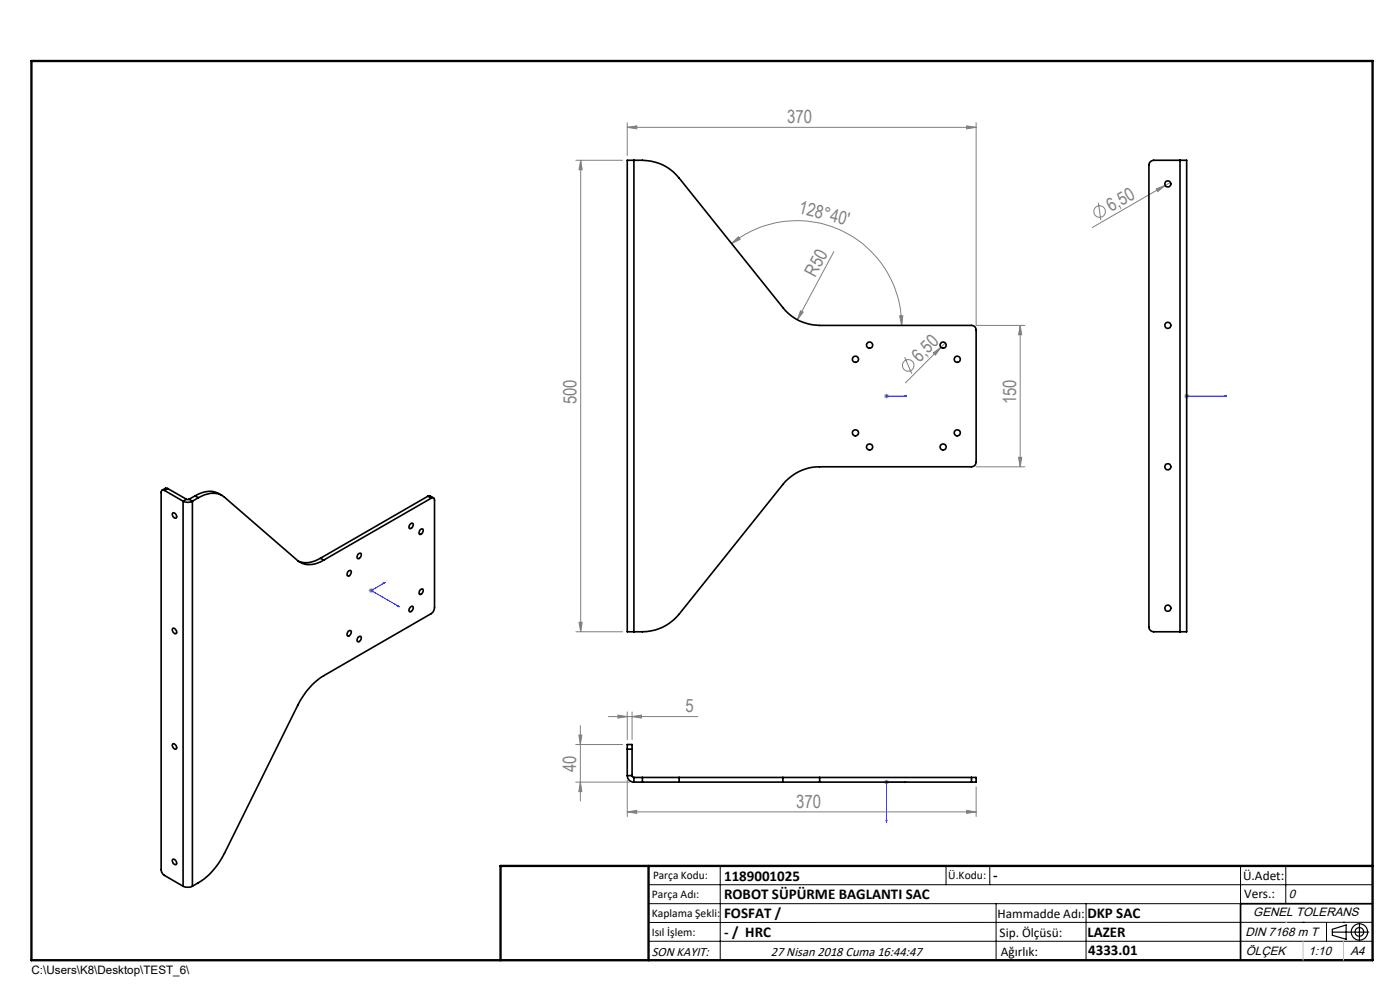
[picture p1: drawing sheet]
<svg xmlns="http://www.w3.org/2000/svg" width="297mm" height="210mm" viewBox="0 0 297 210" stroke-linecap="round" stroke-linejoin="round" font-family="sans-serif">
<g fill="none" stroke="#808080" stroke-width=".21">
<path d="M122.2 34h9.9M123.2 34v100M123.2 34l.3 2h-.7zM133.1 27l2-.3v.6zM133.1 26v7M133.1 27h74M205.1 26.7l2 .3-2 .3zM207.1 26v43h10.3M247.2 39.3l-15.5 9M248.3 38.7l-1.1 .6M155.2 51.7l1.4-1.5 .4 .6zM155.2 51.7a22.2 22.2 0 0 1 23.5-2.7 22.2 22.2 0 0 1 12.6 20"/>
<path d="M176.9 53.4l-7.7 14.4M233 43l.5 3.7M245.3 40.1l1.9-.8-1.6 1.3zM169.8 65.9l.6 .3-1.2 1.6zM190.9 67h.6l-.2 2zM191.9 75.8l1.5 3.5M198 74.9l1.6-1.2-1.2 1.6zM200.5 72.8l-8.4 8.4M216.4 69l.3 2h-.6zM216.4 69v30M187.6 84h1M187.7 83.7l.7 .7"/>
<path d="M188.1 83.5v1M188.4 83.7l-.7 .7M207.1 99h10.3M216.1 97h.6l-.3 2zM251.2 84h1M251.4 83.7l.7 .7M251.7 83.5v1M252.1 83.7l-.7 .7M78.2 125.3h1M78.4 124.9l.7 .7M78.7 124.8v1M79.1 124.9l-.7 .7"/>
<path d="M122.2 134h9.9M122.8 132h.7l-.3 2zM122.1 157.9h10M122.8 155.9h.6l-.3 2zM123.1 153.9v16M129.1 152h19M131.1 151.7l2 .3-2 .3zM133.1 151v5.9M134.1 152l2-.3v.6zM134.1 151v5.9M122.1 165.9h11.4M123.1 165.9l.3 2h-.6z"/>
<path d="M133.1 172.2l2-.3v.6zM133.1 165.5v7.7M133.1 172.2h74M187.6 165.9h1M187.7 165.6l.7 .7M188.1 165.4v1M188.4 165.6l-.7 .7M205.1 171.9l2 .3-2 .3zM207.1 166.9v6.3"/>
<circle cx="233.3" cy="44.9" r="1.24"/>
<circle cx="192.7" cy="77.5" r="1.23"/>
</g>
<g fill="none" stroke="#000" stroke-width=".25">
<path d="M282.6 197.7h7.8M282.6 197.1l3-.9v3l-3-.8zM288.4 195.8v3.8M106.2 203.7h185"/>
<circle cx="288.4" cy="197.7" r="1.74"/>
<circle cx="288.4" cy="197.7" r=".93"/>
</g>
<g fill="none" stroke="#00f" stroke-width=".21">
<path d="M188 84h.2zM188.1 84h.1M188.1 84h4.2M192.3 84h-.4h.4M251.6 84h.2zM251.7 84h.1M251.7 84h8.5M260.2 84h-.4h.4M81.4 123.7l.3-.2-.2 .2zM81.7 123.5l-3 1.8 6 3.4M84.3 128.6l.2-.1 .2 .2zM188 174h.2l-.1 .4z"/>
<path d="M191.9 165.8l.4 .1-.4 .1zM192.3 165.9h-4.2v8.5"/>
</g>
<g fill="none" stroke="#000" stroke-width=".21">
<path d="M137.6 187.7h153.6M137.6 191.7h153.6M137.6 199.7h153.6M152.8 183.7v20M200.7 183.7v4M210 183.7v4M211.3 191.7v12M230.4 191.7v12M263.2 183.7v20M272.8 183.7v8M276.4 195.6h.1M281.4 195.6v4.1"/>
<path d="M285 195.6h.1M291.2 195.6l-153.6 .1"/>
</g>
<path d="M291.2 191.7h-28v12" fill="none" stroke="#000" stroke-width=".35"/>
<path d="M6.7 12.9h284.5v190.8h-284.5zM137.6 183.7v20M291.2 183.7h-185v20" fill="none" stroke="#000" stroke-width=".5"/>
<path d="M276.4 199.7v4M285 199.7v4" fill="none" stroke="#c0c0c0" stroke-width=".21"/>
<path d="M272.8 195.6h.1" fill="none" stroke="#c0c0c0" stroke-width=".25"/>
<g fill="#00f">
<path d="M191.9 84h.4zM188 84h.2z"/>
<path d="M81.4 123.7h.1l.2-.2zM84.3 128.6l.4 .1-.2-.2z"/>
<path d="M191.9 165.8v.2l.4-.1zM188 174l.1 .4 .1-.4z"/>
<path d="M251.6 84h.2zM259.8 84h.4z"/>
</g>
<g fill="#808080">
<path d="M245.3 40.1l1.9-.8-1.6 1.3z"/>
<path d="M198 74.9l1.6-1.2-1.2 1.6z"/>
<path d="M169.8 65.9l.6 .3-1.2 1.6z"/>
<path d="M190.9 67h.6l-.2 2zM155.2 51.7l1.4-1.5 .4 .6z"/>
<path d="M205.1 26.7l2 .3-2 .3zM133.1 27l2-.3v.6z"/>
<path d="M133.1 172.2l2-.3v.6zM205.1 171.9l2 .3-2 .3z"/>
<path d="M134.1 152l2-.3v.6zM131.1 151.7l2 .3-2 .3z"/>
<path d="M216.4 69l.3 2h-.6zM216.1 97h.6l-.3 2zM123.2 34l.3 2h-.7zM122.8 132h.7l-.3 2z"/>
<path d="M122.8 155.9h.6l-.3 2zM123.1 165.9l.3 2h-.6z"/>
</g>
<g fill="none" stroke="#000" stroke-width=".35">
<path d="M134.5 34a10.5 10.5 0 0 1 9.6 3.8l22 27.5a9.9 9.9 0 0 0 7.8 3.7h32.2a.96 .96 0 0 1 1 1v28a.96 .96 0 0 1-1 1h-32.2a10 10 0 0 0-7.8 3.8l-22 27.5a10.5 10.5 0 0 1-9.6 3.7M134.5 34h-1.4v100h1.4M134.5 34v100M250.3 34h-5.5a1.09 1.09 0 0 0-1.1 1v98a1.02 1.02 0 0 0 1.1 1h5.5M250.3 34h1.4v100h-1.4M250.3 34v100M34.9 104a.44 .44 0 0 0-.5 0 .44 .44 0 0 0-.2 .4v80.1a1.6 1.6 0 0 0 .7 1.2l3.9 2.3M34.9 104l3.9 2.3M35.6 103.6l-.4-.1-.8 .5M35.6 103.6l-.7 .4M35.6 103.6l3.9 2.3M36.6 108.9a.64 .64 0 0 1 .7 .2 .64 .64 0 0 1 0 .8 .78 .78 0 0 1-.7-1z"/>
<path d="M38.8 106.3a2.1 2.1 0 0 0 2 0M38.8 106.3v81.7M39.5 105.9h.6M39.5 105.9l-.7 .4M40.1 105.9l.7 .4M40.8 106.3v81.7M41.4 105.2l.7 .4M41.4 105.2l-1.3 .7M42.1 105.6a4.7 4.7 0 0 1 5.5-.1l15.6 13.4a4.7 4.7 0 0 0 5.5-.1M42.1 105.6l-1.3 .7M47.1 105.1a4.8 4.8 0 0 0-5.7 .1M68 118.4a5.2 5.2 0 0 1-4.6 .7"/>
<path d="M68 118.4l.7 .4M76 117.6l.4-.3a.64 .64 0 0 1 .1 .8 .64 .64 0 0 1-.7 .3l-.1-.3zM87 111.2l.3-.2a.52 .52 0 0 1 .4 .4 .52 .52 0 0 1-.3 .6l-.3 .1h-.3v-.5zM89.1 112.4l.5-.2a.68 .68 0 0 1 .1 .7 .68 .68 0 0 1-.7 .4l-.1-.3zM90.8 105.3l.4-.1 .8 .4M90.8 105.3l.7 .4M90.8 105.3l-22.8 13.1M91.5 105.7a.42 .42 0 0 1 .5-.1 .42 .42 0 0 1 .2 .5v22.8a1.6 1.6 0 0 1-.7 1.3l-22.8 13.1a15.4 15.4 0 0 0-5.5 6.3l-15.6 31.4a15.2 15.2 0 0 1-6.8 7M91.5 105.7l-22.8 13.1M36.6 133.3a.67 .67 0 0 1 .7 .4 .67 .67 0 0 1 0 .7 .83 .83 0 0 1-.7-1.1zM74 133.8l.3-.1a.68 .68 0 0 1 .1 .8 .68 .68 0 0 1-.7 .4v-.5zM74 121.1l.3-.1a.68 .68 0 0 1 .1 .8 .68 .68 0 0 1-.7 .3v-.5z"/>
<path d="M76 135.2l.4-.2a.64 .64 0 0 1 .1 .7 .64 .64 0 0 1-.7 .4l-.1-.3zM87.1 128.7l.2-.1a.52 .52 0 0 1 .4 .5 .52 .52 0 0 1-.3 .5l-.3 .2-.3-.1v-.5zM89.1 125.2l.5-.3a.68 .68 0 0 1 .1 .8 .68 .68 0 0 1-.7 .3l-.1-.3zM36.7 157.8a.7 .7 0 0 1 .7 .3 .7 .7 0 0 1-.1 .8 .79 .79 0 0 1-.6-1.1zM133.1 158.9v-1h1v1M133.1 158.9v5.6M133.1 158.9h1M134.1 158.9v5.6M133.1 164.5a1.39 1.39 0 0 0 1.4 1.4M133.1 164.5h1M134.1 164.5l.1 .3 .3 .1M134.5 164.9v1"/>
<path d="M134.5 165.9h1.8M134.5 164.9h1.8M136.3 165.9h7.8M136.3 164.9h7.8M136.3 164.9v1M144.1 165.9h22M144.1 164.9h22M144.1 164.9v1M166.1 165.9h7.8M166.1 164.9h7.8M166.1 164.9v1M173.9 165.9h32.2"/>
<path d="M173.9 164.9h32.2M173.9 164.9v1M206.1 164.9h1v1h-1M206.1 164.9v1M36.6 182.3a.66 .66 0 0 1 .8 .3 .66 .66 0 0 1-.1 .8 .83 .83 0 0 1-.7-1.1zM38.8 188a2.41 2.41 0 0 0 2 0"/>
<circle cx="247.7" cy="39" r=".65"/>
<circle cx="181.5" cy="76.2" r=".65"/>
<circle cx="184.5" cy="73.2" r=".65"/>
<circle cx="200.1" cy="73.2" r=".65"/>
<circle cx="203.1" cy="76.2" r=".65"/>
<circle cx="247.7" cy="69" r=".65"/>
<circle cx="181.5" cy="91.8" r=".65"/>
<circle cx="184.5" cy="94.8" r=".65"/>
<circle cx="200.1" cy="94.8" r=".65"/>
<circle cx="203.1" cy="91.8" r=".65"/>
<circle cx="247.7" cy="99" r=".66"/>
<circle cx="247.7" cy="129" r=".65"/>
</g>
<g font-size="3.9" fill="#808080">
<text x="167" y="26.1">370</text>
<text x="169.2" y="45.3" transform="rotate(14 169.2 45.3)">128°40'</text>
<text x="235.7" y="45" transform="rotate(-30 235.7 45)">6,50</text>
<text x="173" y="58.9" transform="rotate(-62 173 58.9)">R50</text>
<text x="195.1" y="77" transform="rotate(-45 195.1 77)">6,50</text>
<text x="122.3" y="85.7" transform="rotate(-90 122.3 85.7)">500</text>
<text x="215.6" y="85.7" transform="rotate(-90 215.6 85.7)">150</text>
<text x="145.4" y="151.1">5</text>
<text x="122.3" y="163.8" transform="rotate(-90 122.3 163.8)">40</text>
<text x="168.9" y="171.3">370</text>
</g>
<g font-size="3.2">
<text x="153.6" y="186.8">1189001025</text>
<text x="153.6" y="190.8">ROBOT SÜPÜRME BAGLANTI SAC</text>
<text x="210.7" y="186.6">-</text>
<text x="153.6" y="194.8">FOSFAT /</text>
<text x="230.7" y="194.8">DKP SAC</text>
<text x="153.6" y="198.8">- / HRC</text>
<text x="230.7" y="198.7">LAZER</text>
<text x="230.8" y="202.6">4333.01</text>
</g>
<g font-size="2.8">
<text x="263.7" y="186.7">Ü.Adet:</text>
<text x="263.9" y="190.5">Vers.:</text>
<text x="211.6" y="194.8">Hammadde Adı:</text>
<text x="138.3" y="202.8">SON KAYIT:</text>
<text x="163.5" y="202.8">27 Nisan 2018 Cuma 16:44:47</text>
<text x="212.1" y="198.7">Sip. Ölçüsü:</text>
<text x="212.3" y="202.7">Ağırlık:</text>
</g>
<g font-size="2.6">
<text x="273.4" y="190.4">0</text>
<text x="265.9" y="194.4">GENEL TOLERANS</text>
<text x="264.2" y="198.5">DIN 7168 m T</text>
<text x="264.3" y="202.6">ÖLÇEK</text>
<text x="277.6" y="202.6">1:10</text>
<text x="286.5" y="202.6">A4</text>
</g>
<g font-size="2.5">
<text x="138.3" y="190.5">Parça Adı:</text>
<text x="138.5" y="186.5">Parça Kodu:</text>
<text x="201.2" y="186.5">Ü.Kodu:</text>
<text x="138.3" y="194.5">Kaplama Şekli:</text>
<text x="138.3" y="198.6">Isıl İşlem:</text>
<text x="6.7" y="206.7">C:\Users\K8\Desktop\TEST_6\</text>
</g>
</svg>
